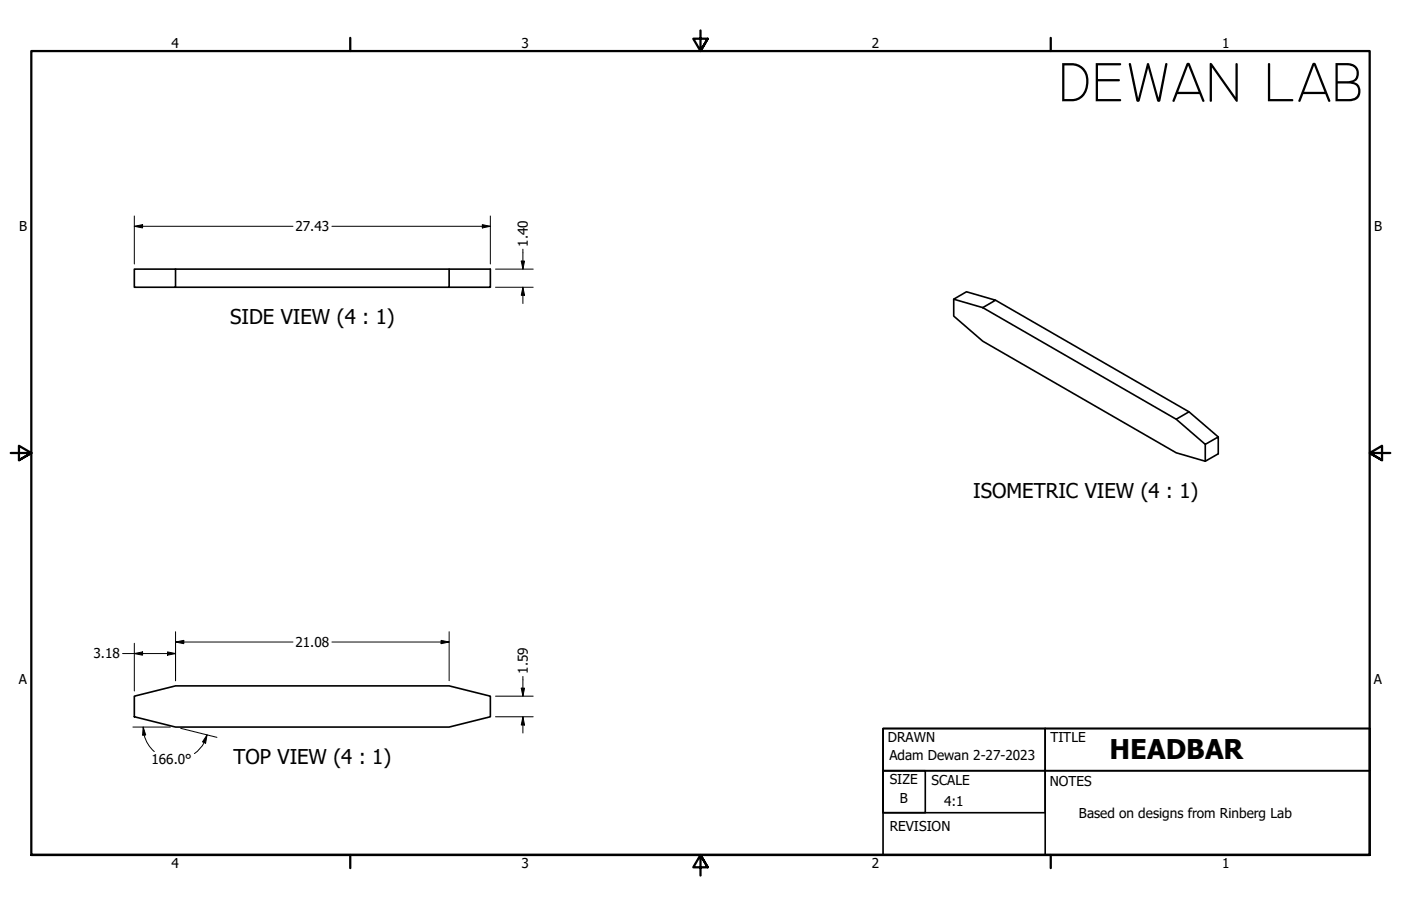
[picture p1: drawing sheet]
<svg xmlns="http://www.w3.org/2000/svg" width="432mm" height="279mm" viewBox="0 0 432 279" stroke-linecap="round" stroke-linejoin="round" font-family="sans-serif">
<!-- layer: Visible (ANSI) -->
<path d="M41.4 83h12.7v5.6h-12.7zM54.1 88.6h84.3v-5.6h12.7v5.6h-12.7M54.1 83h84.3M293.9 92.3l4-2.3 8.9 2.6-3.9 2.3zM293.9 92.3v5.2l9 7.7 59.6 34.4 9 2.6M302.9 94.9l59.6 34.4 4-2.3 9 7.7M306.8 92.6l59.7 34.4M362.5 129.3l9 7.7 4-2.3v5.3l-4 2.2v-5.2M41.4 214.7l12.7-3.2h84.3l12.7 3.2v6.3l-12.7 3.2h-84.3l-12.7-3.2z" fill="none" stroke="#000" stroke-width=".51"/>
<!-- layer: Border (ANSI) -->
<path d="M107.9 11.7v4M215.9 9.4v6.3l-2.2-3.8h4.4l-2.2 3.8 2.2-3.8M323.8 11.7v4M3.3 139.7h6.4l-3.9-2.2v4.4l3.9-2.2-3.9 2.2M428.5 139.7h-6.4l3.9-2.2v4.4l-3.9-2.2 3.9 2.2M9.7 263.7v-248h412.4v248h-412.4h412.4M107.9 263.7v4M218.1 267.5l-2.2-3.8 2.2 3.8h-4.4l2.2-3.8v6.3M323.8 263.7v4" fill="none" stroke="#000" stroke-width=".7"/>
<!-- layer: Title (ANSI) -->
<path d="M272.2 237.7h13v12.9h-13zM272.2 237.7h49.9v12.9h-49.9zM272.2 224.7h49.9v13h-49.9zM272.2 224.7h149.9v39h-149.9zM322.1 237.7h100v26h-100zM322.1 224.7h100v13h-100z" fill="none" stroke="#000" stroke-width=".51"/>
<!-- layer: Dimension (ANSI) -->
<g fill="none" stroke="#000" stroke-width=".31">
<path d="M41.4 69.8l2.5-.5v1zM41.4 69.8h48.9M41.4 66.6v14.8M102.3 69.8h48.8M148.7 69.3l2.4 .5-2.4 .5zM151.1 66.6v14.8M161.2 76.8v6.2M152.7 88.6h11.6M152.7 83h11.6M160.7 80.5h1l-.5 2.5zM161.2 88.6l.5 2.5h-1zM161.2 88.6v5"/>
<path d="M41.4 198.4v14.7M54.1 198l2.5-.5v1zM54.1 194.8v15.1M54.1 198h36.2M102.3 198h36.1M136 197.5l2.4 .5-2.4 .5zM138.4 194.8v15.1M37.8 201.5h16.3M41.4 201.5l2.5-.5v1.1zM51.6 201l2.5 .5-2.5 .6zM152.7 214.7h11.6M160.7 212.2h1l-.5 2.5z"/>
<path d="M161.2 208.6v6.1M41 224.2h11.5M44.1 224.2l.8 2.4-1 .2zM44.1 224.2l.3 2.5M44.4 226.7a10 10 0 0 0 3.2 5.1M55.7 224.6l11.2 2.8M63.8 226.6l-.4 2.6-1-.4zM63.8 226.6a9.7 9.7 0 0 1-2.4 4.5l-1.5 1.3M152.7 221h11.6M161.2 221l.5 2.6h-1zM161.2 221v5.1"/>
</g>
<g fill="#000">
<path d="M41.4 69.8l2.5-.5v1z" fill-rule="evenodd"/>
<path d="M148.7 69.3l2.4 .5-2.4 .5z" fill-rule="evenodd"/>
<path d="M160.7 80.5h1l-.5 2.5z" fill-rule="evenodd"/>
<path d="M161.2 88.6l.5 2.5h-1z" fill-rule="evenodd"/>
<path d="M54.1 198l2.5-.5v1z" fill-rule="evenodd"/>
<path d="M136 197.5l2.4 .5-2.4 .5z" fill-rule="evenodd"/>
<path d="M41.4 201.5l2.5-.5v1.1z" fill-rule="evenodd"/>
<path d="M51.6 201l2.5 .5-2.5 .6z" fill-rule="evenodd"/>
<path d="M160.7 212.2h1l-.5 2.5z" fill-rule="evenodd"/>
<path d="M44.1 224.2l.8 2.4-1 .2z" fill-rule="evenodd"/>
<path d="M63.8 226.6l-.4 2.6-1-.4z" fill-rule="evenodd"/>
<path d="M161.2 221l.5 2.6h-1z" fill-rule="evenodd"/>
</g>
<text font-size="17.4" x="326.4" y="31.2">DEWAN LAB</text>
<text font-size="8.4" x="341.9" y="234.1">HEADBAR</text>
<g font-size="6.3">
<text x="70.9" y="99.9">SIDE VIEW (4 : 1)</text>
<text x="300" y="153.5">ISOMETRIC VIEW (4 : 1)</text>
<text x="71.9" y="235.5">TOP VIEW (4 : 1)</text>
</g>
<g font-size="4.2">
<text x="52.8" y="14.7">4</text>
<text x="160.8" y="14.7">3</text>
<text x="268.7" y="14.7">2</text>
<text x="376.7" y="14.7">1</text>
<text x="5.9" y="71.4">B</text>
<text x="91.1" y="71.3">27.43</text>
<text x="423.5" y="71.4">B</text>
<text x="162.7" y="76.1" transform="rotate(-90 162.7 76.1)">1.40</text>
<text x="28.8" y="203.1">3.18</text>
<text x="91.1" y="199.5">21.08</text>
<text x="162.7" y="207.8" transform="rotate(-90 162.7 207.8)">1.59</text>
<text x="5.8" y="211.1">A</text>
<text x="423.4" y="211.1">A</text>
<text x="273.7" y="228.9">DRAWN</text>
<text x="323.7" y="228.9">TITLE</text>
<text x="46.7" y="235.6">166.0°</text>
<text x="274.1" y="234.3">Adam Dewan 2-27-2023</text>
<text x="274.3" y="241.8">SIZE</text>
<text x="287.1" y="241.9">SCALE</text>
<text x="323.5" y="242.4">NOTES</text>
<text x="277.4" y="247.5">B</text>
<text x="291" y="248.6">4:1</text>
<text x="274.3" y="256.2">REVISION</text>
<text x="332.5" y="252.4">Based on designs from Rinberg Lab</text>
<text x="52.8" y="267.7">4</text>
<text x="160.8" y="267.7">3</text>
<text x="268.7" y="267.7">2</text>
<text x="376.7" y="267.7">1</text>
</g>
</svg>
